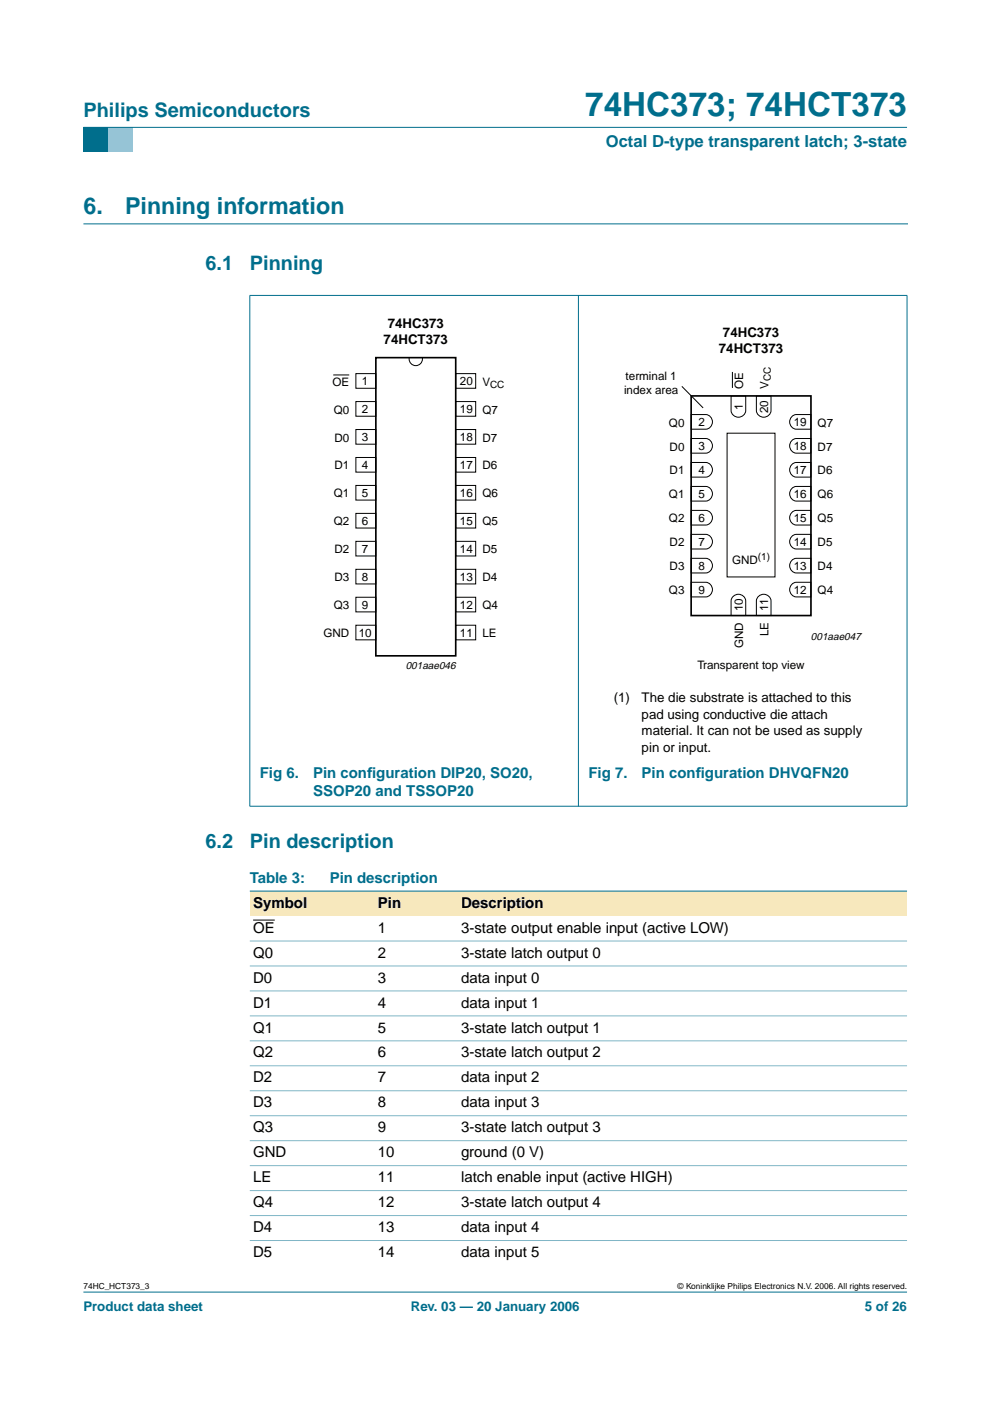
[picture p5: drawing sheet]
<svg xmlns="http://www.w3.org/2000/svg" width="210mm" height="297mm" viewBox="0 0 210 297" stroke-linecap="round" stroke-linejoin="round" font-family="sans-serif">
<path d="M17.7 273.9h174.6z" fill="#006e8c" stroke="#006e8c" stroke-width=".21"/>
<path d="M17.7 27h5.3v5.3h-5.3z" fill-rule="evenodd" fill="#006e8c"/>
<path d="M23 27h5.3v5.3h-5.3z" fill-rule="evenodd" fill="#96c4d6"/>
<g fill="#006e8c" stroke="#006e8c" stroke-width=".21">
<path d="M17.7 27h174.6z"/>
<path d="M53 62.7v108.2z"/>
<path d="M122.6 62.6v108.4z"/>
<path d="M192.3 62.7v108.2z"/>
<path d="M52.9 62.6h139.5z"/>
<path d="M52.9 170.9h139.5z"/>
</g>
<path d="M17.7 47.5h174.7" fill="none" stroke="#006e8c" stroke-width=".21"/>
<g fill="none" stroke="#000" stroke-width=".21">
<path d="M70.7 79.5h3.3M75.5 79.2h4.2v3.1h-4.2zM86.7 75.8a1.43 1.43 0 0 0 1.5 1.7 1.43 1.43 0 0 0 1.4-1.7M96.6 79.2h4.3v3.1h-4.3zM155.3 78.9v3.4M75.5 85.1h4.2v3.1h-4.2zM75.5 91.1h4.2v3.1h-4.2zM75.5 97h4.2v3.1h-4.2zM96.6 91.1h4.3v3.1h-4.3zM96.6 97h4.3v3.1h-4.3zM96.6 85.1h4.3v3.1h-4.3zM144.6 81.9l4.5 4.6"/>
<path d="M146.5 98.1h3.1a1.56 1.56 0 0 1 1.5 1.5 1.56 1.56 0 0 1-1.5 1.6h-3.1zM146.5 93h3.1a1.56 1.56 0 0 1 1.5 1.5 1.56 1.56 0 0 1-1.5 1.6h-3.1zM146.5 87.9h3.1a1.56 1.56 0 0 1 1.5 1.5 1.56 1.56 0 0 1-1.5 1.6h-3.1zM154.2 91.8h10.1v30.5h-10.1zM155 83.9h3.1v3.1a1.56 1.56 0 0 1-1.5 1.5 1.56 1.56 0 0 1-1.6-1.5zM160.4 83.9h3.1v3.1a1.56 1.56 0 0 1-1.6 1.5 1.56 1.56 0 0 1-1.5-1.5zM168 98.4l.8-.3h3.1v3.1h-3.1a1.57 1.57 0 0 1-1.3-1.2 1.57 1.57 0 0 1 .5-1.6zM168 93.3l.8-.3h3.1v3.1h-3.1a1.57 1.57 0 0 1-1.3-1.1 1.57 1.57 0 0 1 .5-1.7zM168 88.2l.8-.3h3.1v3.1h-3.1a1.57 1.57 0 0 1-1.3-1.1 1.57 1.57 0 0 1 .5-1.7zM75.5 102.9h4.2v3.1h-4.2zM75.5 108.8h4.2v3.2h-4.2zM75.5 114.8h4.2v3.1h-4.2z"/>
<path d="M96.6 114.8h4.3v3.1h-4.3zM96.6 102.9h4.3v3.1h-4.3zM96.6 108.8h4.3v3.2h-4.3zM146.5 118.4h3.1a1.56 1.56 0 0 1 1.5 1.5 1.56 1.56 0 0 1-1.5 1.6h-3.1zM146.5 113.3h3.1a1.56 1.56 0 0 1 1.5 1.5 1.56 1.56 0 0 1-1.5 1.6h-3.1zM146.5 108.2h3.1a1.56 1.56 0 0 1 1.5 1.6 1.56 1.56 0 0 1-1.5 1.5h-3.1zM146.5 103.1h3.1a1.56 1.56 0 0 1 1.5 1.6 1.56 1.56 0 0 1-1.5 1.5h-3.1zM168 118.7l.8-.3h3.1v3.1h-3.1a1.57 1.57 0 0 1-1.3-1.1 1.57 1.57 0 0 1 .5-1.7zM168 113.6l.8-.3h3.1v3.1h-3.1a1.57 1.57 0 0 1-1.3-1.1 1.57 1.57 0 0 1 .5-1.7zM168 108.5l.8-.3h3.1v3.1h-3.1a1.57 1.57 0 0 1-1.3-1.1 1.57 1.57 0 0 1 .5-1.7zM168 103.5l.8-.4h3.1v3.1h-3.1a1.57 1.57 0 0 1-1.3-1.1 1.57 1.57 0 0 1 .5-1.6zM75.5 120.7h4.2v3.1h-4.2z"/>
<path d="M75.5 126.6h4.2v3.1h-4.2zM75.5 132.6h4.2v3.1h-4.2zM96.6 126.6h4.3v3.1h-4.3zM96.6 132.6h4.3v3.1h-4.3zM96.6 120.7h4.3v3.1h-4.3zM146.5 123.5h3.1a1.56 1.56 0 0 1 1.5 1.5 1.56 1.56 0 0 1-1.5 1.6h-3.1zM155.3 126.6a1.57 1.57 0 0 1 1.7-.5 1.57 1.57 0 0 1 1.1 1.3v3.1h-3.1v-3.1zM160.7 126.6a1.57 1.57 0 0 1 1.7-.5 1.57 1.57 0 0 1 1.1 1.3v3.1h-3.1v-3.1zM168 123.8l.8-.3h3.1v3.1h-3.1a1.57 1.57 0 0 1-1.3-1.2 1.57 1.57 0 0 1 .5-1.6z"/>
</g>
<path d="M79.7 75.8h16.9v63.2h-16.9zM146.5 83.9h25.4v46.6h-25.4z" fill="none" stroke="#000" stroke-width=".35"/>
<g fill="#f7e8bd">
<path d="M53 188.9h26.4v5.3h-26.4z" fill-rule="evenodd"/>
<path d="M79.4 188.9h17.7v5.3h-17.7z" fill-rule="evenodd"/>
<path d="M97.1 188.9h95.2v5.3h-95.2z" fill-rule="evenodd"/>
</g>
<path d="M53.7 195.1h4.6" fill="none" stroke="#000" stroke-width=".21"/>
<path d="M53 188.9h139.3z" fill="#006e8c" stroke="#006e8c" stroke-width=".21"/>
<g fill="#80b6c6" stroke="#80b6c6" stroke-width=".21">
<path d="M53 199.5h139.3z"/>
<path d="M53 204.8h139.3z"/>
<path d="M53 210.1h139.3z"/>
<path d="M53 215.4h139.3z"/>
<path d="M53 220.7h139.3z"/>
<path d="M53 226h139.3z"/>
<path d="M53 231.3h139.3z"/>
<path d="M53 236.6h139.3z"/>
<path d="M53 241.8h139.3z"/>
<path d="M53 247.1h139.3z"/>
<path d="M53 252.4h139.3z"/>
<path d="M53 257.7h139.3z"/>
<path d="M53 263h139.3z"/>
</g>
<text font-size="7.1" fill="#006e8c" x="124.1" y="24.7">74HC373; 74HCT373</text>
<g font-size="4.9" fill="#006e8c">
<text x="17.7" y="45.5">6.</text>
<text x="26.5" y="45.5">Pinning information</text>
</g>
<g font-size="4.2" fill="#006e8c">
<text x="17.7" y="24.9">Philips Semiconductors</text>
<text x="43.6" y="57.3">6.1</text>
<text x="53" y="57.3">Pinning</text>
<text x="43.6" y="179.8">6.2</text>
<text x="53" y="179.8">Pin description</text>
</g>
<text font-size="3.5" fill="#006e8c" x="128.4" y="31.1">Octal D-type transparent latch; 3-state</text>
<g font-size="3.2" fill="#006e8c">
<text x="55.1" y="164.9">Fig 6.</text>
<text x="66.4" y="164.9">Pin conf</text>
<text x="77.8" y="164.9">iguration DIP20, SO20,</text>
<text x="124.8" y="164.9">Fig 7.</text>
<text x="136" y="164.9">Pin conf</text>
<text x="147.5" y="164.9">iguration DHVQFN20</text>
<text x="66.4" y="168.8">SSOP20 and TSSOP20</text>
<text x="53" y="187.2">Table 3:</text>
<text x="69.9" y="187.2">Pin description</text>
</g>
<g font-size="3.2">
<text x="53.7" y="192.5">Symbol</text>
<text x="53.7" y="197.7">OE</text>
<text x="80.1" y="197.7">1</text>
<text x="80.1" y="192.5">Pin</text>
<text x="97.8" y="192.5">Description</text>
<text x="97.8" y="197.7">3-state output enable input (active LOW)</text>
<text x="53.7" y="203">Q0</text>
<text x="80.1" y="203">2</text>
<text x="97.8" y="203">3-state latch output 0</text>
<text x="53.7" y="208.3">D0</text>
<text x="80.1" y="208.3">3</text>
<text x="97.8" y="208.3">data input 0</text>
<text x="53.7" y="213.6">D1</text>
<text x="80.1" y="213.6">4</text>
<text x="97.8" y="213.6">data input 1</text>
<text x="53.7" y="218.9">Q1</text>
<text x="80.1" y="218.9">5</text>
<text x="97.8" y="218.9">3-state latch output 1</text>
<text x="53.7" y="224.2">Q2</text>
<text x="80.1" y="224.2">6</text>
<text x="97.8" y="224.2">3-state latch output 2</text>
<text x="53.7" y="229.5">D2</text>
<text x="80.1" y="229.5">7</text>
<text x="97.8" y="229.5">data input 2</text>
<text x="53.7" y="234.8">D3</text>
<text x="80.1" y="234.8">8</text>
<text x="97.8" y="234.8">data input 3</text>
<text x="53.7" y="240.1">Q3</text>
<text x="53.7" y="245.4">GND</text>
<text x="80.1" y="240.1">9</text>
<text x="80.1" y="245.4">10</text>
<text x="97.8" y="240.1">3-state latch output 3</text>
<text x="97.8" y="245.4">ground (0 V)</text>
<text x="53.7" y="250.7">LE</text>
<text x="80.1" y="250.7">11</text>
<text x="97.8" y="250.7">latch enable input (active HIGH)</text>
<text x="53.7" y="256">Q4</text>
<text x="80.1" y="256">12</text>
<text x="97.8" y="256">3-state latch output 4</text>
<text x="53.7" y="261.3">D4</text>
<text x="80.1" y="261.3">13</text>
<text x="97.8" y="261.3">data input 4</text>
<text x="53.7" y="266.5">D5</text>
<text x="80.1" y="266.5">14</text>
<text x="97.8" y="266.5">data input 5</text>
</g>
<g font-size="2.8">
<text x="82.2" y="69.6">74HC373</text>
<text x="153.3" y="71.5">74HC373</text>
<text x="81.3" y="73">74HCT373</text>
<text x="152.4" y="74.9">74HCT373</text>
<text x="130.1" y="148.8">(1)</text>
<text x="136" y="148.8">The die substrate is attached to this</text>
<text x="136" y="152.4">pad using conductive die attach</text>
<text x="136" y="155.9">material. It can not be used as supply</text>
<text x="136" y="159.4">pin or input.</text>
</g>
<g font-size="2.8" fill="#006e8c">
<text x="17.7" y="278">Product data sheet</text>
<text x="87.1" y="278">Rev. 03 — 20 January 2006</text>
<text x="183.4" y="278">5 of 26</text>
</g>
<g font-size="2.5">
<text x="70.5" y="81.8">OE</text>
<text x="76.7" y="81.7">1</text>
<text x="97.5" y="81.7">20</text>
<text x="102.3" y="81.8">V</text>
<text x="132.3" y="83.5">index area</text>
<text x="132.7" y="80.5">terminal 1</text>
<text x="157.5" y="82.5" transform="rotate(-90 157.5 82.5)">OE</text>
<text x="162.9" y="82.5" transform="rotate(-90 162.9 82.5)">V</text>
<text x="70.7" y="87.7">Q0</text>
<text x="76.7" y="87.6">2</text>
<text x="97.5" y="87.6">19</text>
<text x="102.3" y="87.7">Q7</text>
<text x="157.5" y="86.9" transform="rotate(-90 157.5 86.9)">1</text>
<text x="162.8" y="87.6" transform="rotate(-90 162.8 87.6)">20</text>
<text x="70.9" y="93.6">D0</text>
<text x="76.7" y="93.5">3</text>
<text x="97.5" y="93.5">18</text>
<text x="102.3" y="93.6">D7</text>
<text x="141.8" y="90.4">Q0</text>
<text x="142" y="95.5">D0</text>
<text x="148.1" y="95.4">3</text>
<text x="148.1" y="90.4">2</text>
<text x="168.3" y="95.4">18</text>
<text x="168.3" y="90.4">19</text>
<text x="173.4" y="90.4">Q7</text>
<text x="173.4" y="95.5">D7</text>
<text x="70.9" y="99.5">D1</text>
<text x="76.7" y="99.5">4</text>
<text x="97.5" y="99.5">17</text>
<text x="102.3" y="99.5">D6</text>
<text x="142" y="100.6">D1</text>
<text x="148.1" y="100.5">4</text>
<text x="168.3" y="100.5">17</text>
<text x="173.4" y="100.6">D6</text>
<text x="70.7" y="105.5">Q1</text>
<text x="76.7" y="105.4">5</text>
<text x="97.5" y="105.4">16</text>
<text x="102.3" y="105.5">Q6</text>
<text x="141.8" y="105.7">Q1</text>
<text x="148.1" y="105.6">5</text>
<text x="168.3" y="105.6">16</text>
<text x="173.4" y="105.7">Q6</text>
<text x="70.7" y="111.4">Q2</text>
<text x="76.7" y="111.3">6</text>
<text x="97.5" y="111.3">15</text>
<text x="102.3" y="111.4">Q5</text>
<text x="141.8" y="110.8">Q2</text>
<text x="148.1" y="110.7">6</text>
<text x="168.3" y="110.7">15</text>
<text x="173.4" y="110.8">Q5</text>
<text x="70.9" y="117.3">D2</text>
<text x="76.7" y="117.2">7</text>
<text x="97.5" y="117.2">14</text>
<text x="102.3" y="117.3">D5</text>
<text x="142" y="115.8">D2</text>
<text x="148.1" y="115.8">7</text>
<text x="155.2" y="119.5">GND</text>
<text x="168.3" y="115.8">14</text>
<text x="173.4" y="115.8">D5</text>
<text x="70.9" y="123.2">D3</text>
<text x="76.7" y="123.2">8</text>
<text x="97.5" y="123.2">13</text>
<text x="102.3" y="123.2">D4</text>
<text x="141.8" y="126">Q3</text>
<text x="142" y="120.9">D3</text>
<text x="148.1" y="125.9">9</text>
<text x="148.1" y="120.8">8</text>
<text x="168.3" y="125.9">12</text>
<text x="168.3" y="120.8">13</text>
<text x="173.4" y="126">Q4</text>
<text x="173.4" y="120.9">D4</text>
<text x="70.7" y="129.2">Q3</text>
<text x="76.7" y="129.1">9</text>
<text x="97.5" y="129.1">12</text>
<text x="102.3" y="129.2">Q4</text>
<text x="157.5" y="129.6" transform="rotate(-90 157.5 129.6)">10</text>
<text x="162.8" y="129.6" transform="rotate(-90 162.8 129.6)">11</text>
<text x="68.6" y="135.1">GND</text>
<text x="76.1" y="135">10</text>
<text x="97.5" y="135">11</text>
<text x="102.3" y="135.1">LE</text>
<text x="157.5" y="137.4" transform="rotate(-90 157.5 137.4)">GND</text>
<text x="162.9" y="134.9" transform="rotate(-90 162.9 134.9)">LE</text>
<text x="147.9" y="141.8">Transparent top view</text>
</g>
<g font-size="2.2">
<text x="171.9" y="135.6">001aae047</text>
<text x="86" y="141.9">001aae046</text>
</g>
<g font-size="2.1">
<text x="103.9" y="82.2">CC</text>
<text x="163.4" y="80.8" transform="rotate(-90 163.4 80.8)">CC</text>
<text x="160.7" y="118.8">(1)</text>
</g>
<g font-size="1.8">
<text x="17.7" y="273.4">74HC_HCT373_3</text>
<text x="143.7" y="273.4">© Koninklijke Philips Electronics N.V. 2006. All rights reserved.</text>
</g>
</svg>
